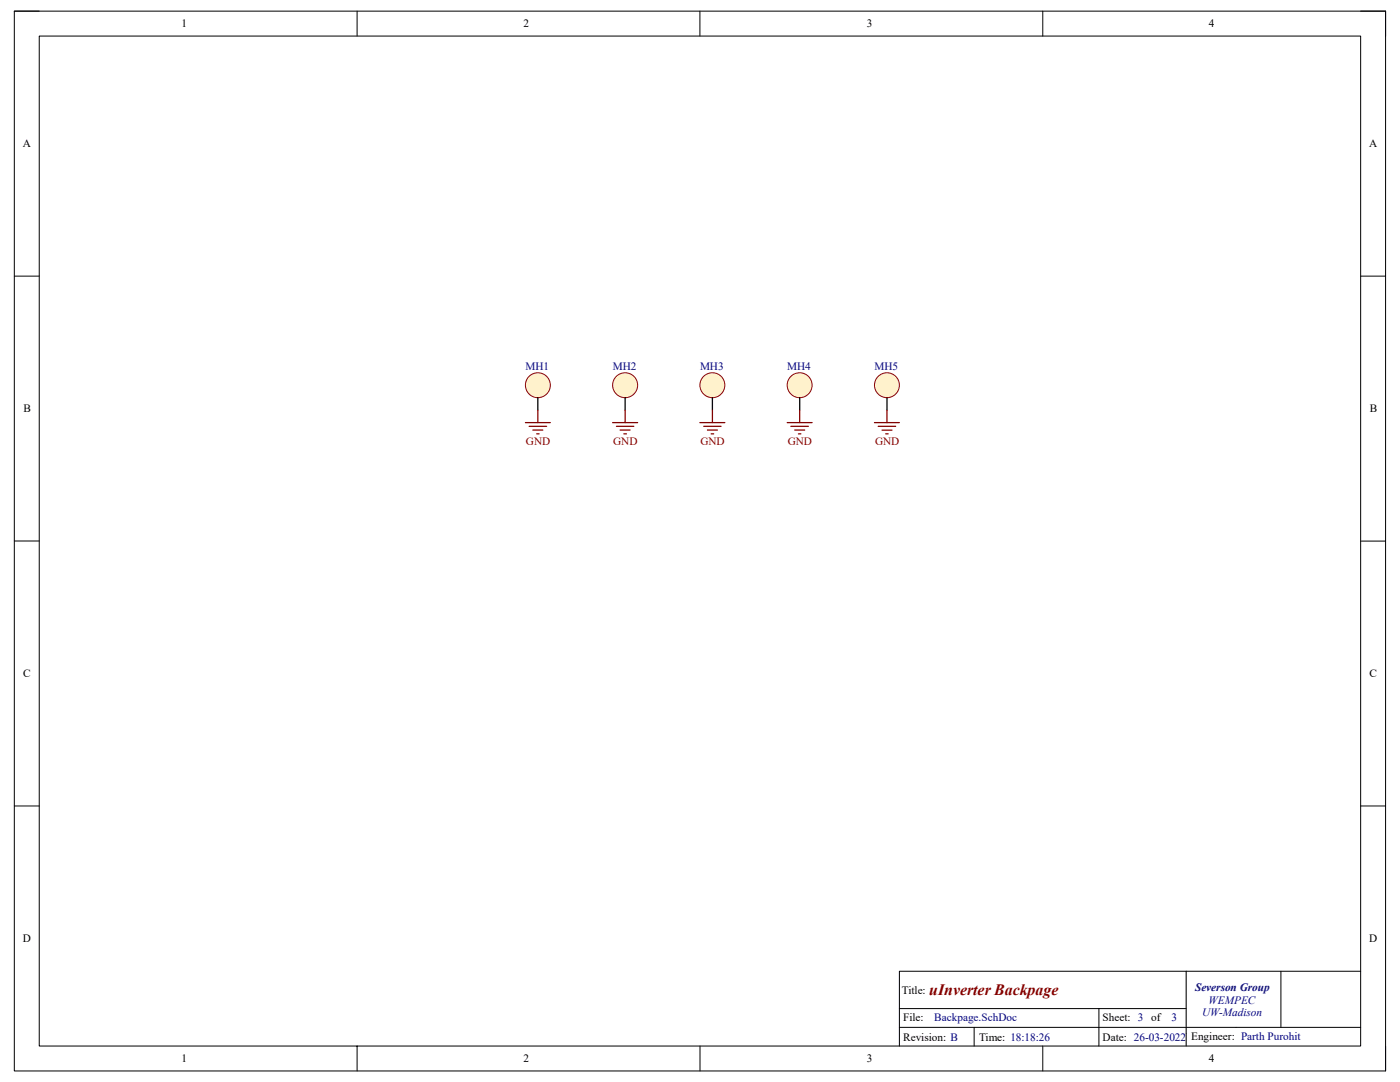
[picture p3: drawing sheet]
<svg xmlns="http://www.w3.org/2000/svg" width="279mm" height="216mm" viewBox="0 0 279 216" stroke-linecap="round" stroke-linejoin="round" font-family="sans-serif">
<path d="M2.9 2.2h273.6v211.5h-273.6z" fill="none" stroke="#000" stroke-width=".2"/>
<path d="M7.8 7.2h263.7v201.5h-263.7z" fill="#fff"/>
<g fill="none" stroke="#000" stroke-width=".2">
<path d="M2.8 2.2h5M7.8 7.2h263.7v201.5h-263.7zM71.3 2.2v5M139.7 2.2v5M208.1 2.2v5M271.5 2.2h5v5M2.9 55.1h4.9M271.5 55.1h5M2.9 107.9h4.9M271.5 108h5M2.9 160.8h4.9M271.5 160.8h5"/>
<path d="M71.3 208.7v5M139.7 208.7v5M208.1 208.7v5M276.5 208.7v5"/>
</g>
<circle cx="107.3" cy="76.9" r="2.48" fill="#fff2cc"/>
<circle cx="107.3" cy="76.9" r="2.48" fill="none" stroke="#980000" stroke-width=".2"/>
<path d="M107.3 79.4v2.4" fill="none" stroke="#000" stroke-width=".25"/>
<circle cx="124.8" cy="76.9" r="2.49" fill="#fff2cc"/>
<circle cx="124.8" cy="76.9" r="2.49" fill="none" stroke="#980000" stroke-width=".2"/>
<path d="M124.8 79.4v2.4" fill="none" stroke="#000" stroke-width=".25"/>
<circle cx="142.2" cy="76.9" r="2.49" fill="#fff2cc"/>
<circle cx="142.2" cy="76.9" r="2.49" fill="none" stroke="#980000" stroke-width=".2"/>
<path d="M142.2 79.4v2.4" fill="none" stroke="#000" stroke-width=".25"/>
<circle cx="159.6" cy="76.9" r="2.49" fill="#fff2cc"/>
<circle cx="159.6" cy="76.9" r="2.49" fill="none" stroke="#980000" stroke-width=".2"/>
<path d="M159.6 79.4v2.4" fill="none" stroke="#000" stroke-width=".25"/>
<g fill="none" stroke="#800000" stroke-width=".25">
<path d="M104.9 84.3h4.9M105.6 85.1h3.5M106.3 85.8h2M107.1 86.6h.5M107.3 81.8v2.5M122.3 84.3h5M123 85.1h3.5M123.8 85.8h2M124.5 86.6h.5M124.8 81.8v2.5M139.7 84.3h5M140.4 85.1h3.5"/>
<path d="M141.2 85.8h2M141.9 86.6h.5M142.2 81.8v2.5M157.1 84.3h5M157.8 85.1h3.5M158.6 85.8h2M159.3 86.6h.5M159.6 81.8v2.5"/>
</g>
<circle cx="177" cy="76.9" r="2.49" fill="#fff2cc"/>
<circle cx="177" cy="76.9" r="2.49" fill="none" stroke="#980000" stroke-width=".2"/>
<path d="M177 79.4v2.4" fill="none" stroke="#000" stroke-width=".25"/>
<path d="M174.5 84.3h5M175.3 85.1h3.5M176 85.8h2M176.8 86.6h.4M177 81.8v2.5" fill="none" stroke="#800000" stroke-width=".25"/>
<path d="M236.7 193.8h-57.2v14.9M236.7 193.8v14.9M236.7 193.8h34.8M255.6 193.8v11.2M179.5 205h92M179.5 201.3h57.2M194.4 205v3.7M219.3 201.3v7.4" fill="none" stroke="#000" stroke-width=".2"/>
<text font-size="3.2" fill="#800000" x="185.5" y="198.6">uInverter Backpage</text>
<g font-size="2.2">
<text x="36.2" y="5.5">1</text>
<text x="104.5" y="5.5">2</text>
<text x="173" y="5.5">3</text>
<text x="241.3" y="5.5">4</text>
<text x="4.6" y="29.4">A</text>
<text x="273.2" y="29.4">A</text>
<text x="4.7" y="82.3">B</text>
<text x="273.3" y="82.3">B</text>
<text x="4.6" y="135.1">C</text>
<text x="273.3" y="135.1">C</text>
<text x="4.6" y="188">D</text>
<text x="273.3" y="188">D</text>
<text x="180" y="198.3">Title:</text>
<text x="180.3" y="203.8">File:</text>
<text x="220" y="203.8">Sheet: 3</text>
<text x="229.8" y="203.8">of</text>
<text x="180.3" y="207.7">Revision: B</text>
<text x="195.4" y="207.7">Time: 18:18:26</text>
<text x="220" y="207.7">Date: 26-03-2022</text>
<text x="237.7" y="207.5">Engineer: Parth Purohit</text>
<text x="36.2" y="212">1</text>
<text x="104.5" y="212">2</text>
<text x="173" y="212">3</text>
<text x="241.3" y="212">4</text>
</g>
<g font-size="2.2" fill="#000080">
<text x="104.9" y="73.9">MH1</text>
<text x="122.3" y="73.9">MH2</text>
<text x="139.7" y="73.9">MH3</text>
<text x="157.1" y="73.9">MH4</text>
<text x="174.5" y="73.9">MH5</text>
<text x="238.5" y="197.8">Severson Group</text>
<text x="186.5" y="203.8">Backpage.SchDoc</text>
<text x="233.8" y="203.8">3</text>
<text x="239.9" y="202.8">UW-Madison</text>
<text x="241.2" y="200.3">WEMPEC</text>
</g>
<g font-size="2.2" fill="#800000">
<text x="105" y="88.8">GND</text>
<text x="122.4" y="88.8">GND</text>
<text x="139.8" y="88.8">GND</text>
<text x="157.2" y="88.8">GND</text>
<text x="174.6" y="88.8">GND</text>
</g>
</svg>
